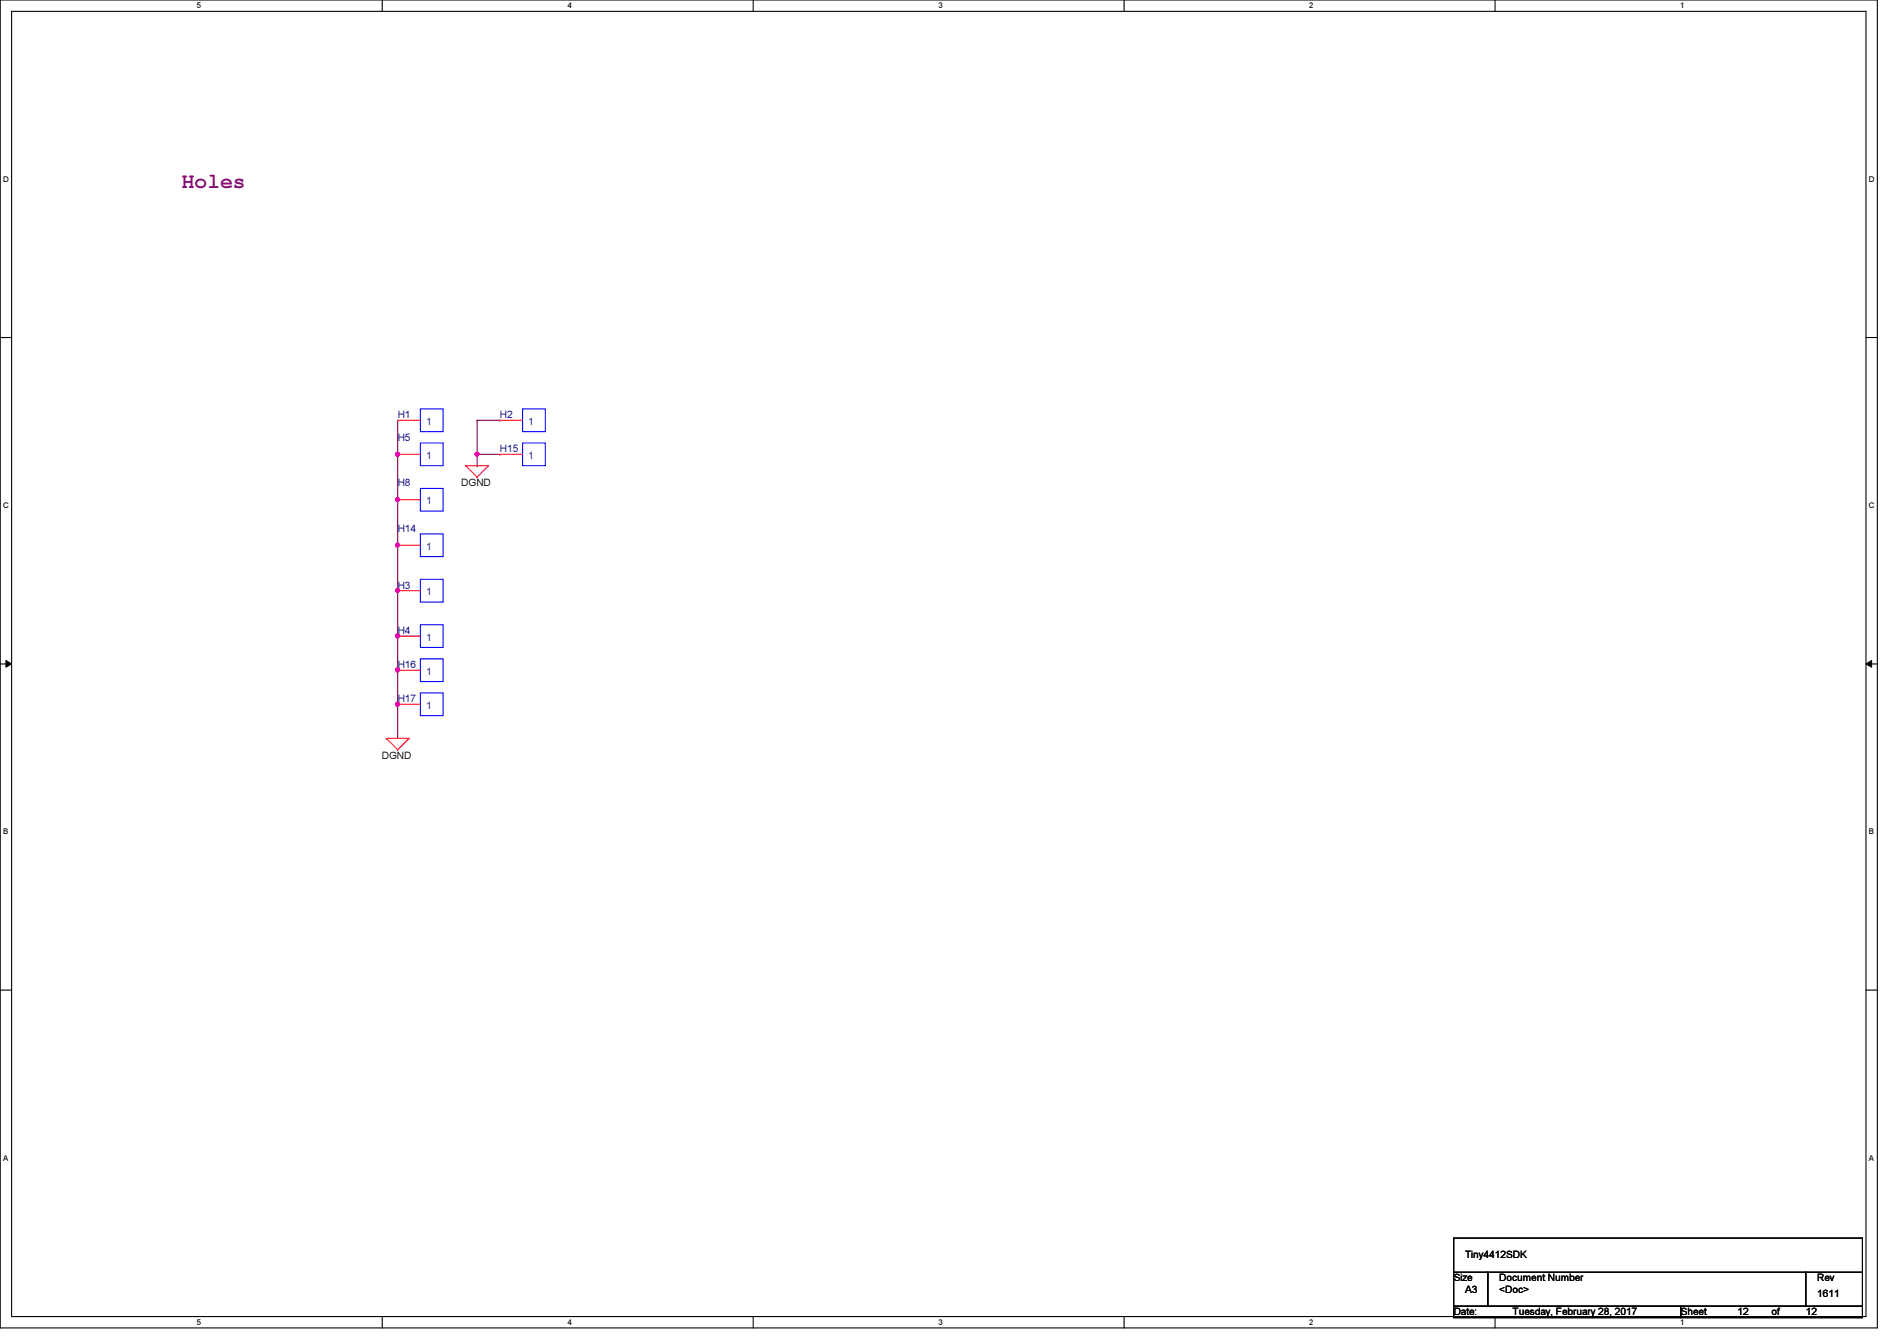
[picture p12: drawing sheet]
<svg xmlns="http://www.w3.org/2000/svg" width="297mm" height="210mm" viewBox="0 0 297 210" stroke-linecap="round" stroke-linejoin="round" font-family="sans-serif">
<path d="M0 0h294v207.9h-294zM1.8 1.8h290.4v204.3h-290.4z" fill="none" stroke="#000" stroke-width=".17"/>
<g fill="#fff">
<path d="M30.8 .2h.7v1.4h-.7z"/>
<path d="M30.8 206.2h.7v1.4h-.7z"/>
</g>
<path d="M59.9 0v1.8M59.9 206.1v1.8" fill="none" stroke="#000" stroke-width=".17"/>
<g fill="#fff">
<path d="M88.9 .2h.6v1.4h-.6z"/>
<path d="M88.9 206.2h.6v1.4h-.6z"/>
</g>
<path d="M117.9 0v1.8M117.9 206.1v1.8" fill="none" stroke="#000" stroke-width=".17"/>
<g fill="#fff">
<path d="M146.9 .2h.7v1.4h-.7z"/>
<path d="M146.9 206.2h.7v1.4h-.7z"/>
</g>
<path d="M176 0v1.8M176 206.1v1.8" fill="none" stroke="#000" stroke-width=".17"/>
<g fill="#fff">
<path d="M205 .2h.7v1.4h-.7z"/>
<path d="M205 206.2h.7v1.4h-.7z"/>
</g>
<path d="M234.1 0v1.8M234.1 206.1v1.8" fill="none" stroke="#000" stroke-width=".17"/>
<g fill="#fff">
<path d="M263.1 .2h.7v1.4h-.7z"/>
<path d="M263.1 206.2h.7v1.4h-.7z"/>
<path d="M.5 27.3h.9v1.4h-.9z"/>
<path d="M292.6 27.3h.9v1.4h-.9z"/>
<path d="M.5 78.4h.9v1.4h-.9z"/>
<path d="M292.6 78.4h.9v1.4h-.9z"/>
</g>
<path d="M0 52.8h1.8M292.2 52.8h1.8" fill="none" stroke="#000" stroke-width=".17"/>
<g fill="#fff">
<path d="M.5 129.5h.8v1.4h-.8z"/>
<path d="M292.6 129.5h.9v1.4h-.9z"/>
</g>
<path d="M0 103.9h1.8M292.2 103.9h1.8" fill="none" stroke="#000" stroke-width=".17"/>
<path d="M.9 103.4l.9 .5-.9 .5zM292.2 103.9l.9-.5v1z" fill="#000"/>
<path d="M.9 103.4l.9 .5-.9 .5zM292.2 103.9l.9-.5v1z" fill="none" stroke="#000" stroke-width=".16"/>
<g fill="#fff">
<path d="M.5 180.5h.8v1.4h-.8z"/>
<path d="M292.6 180.5h.9v1.4h-.9z"/>
</g>
<path d="M0 155h1.8M292.2 155h1.8" fill="none" stroke="#000" stroke-width=".17"/>
<path d="M62.3 110.2h.1M62.3 110.2v5.4" fill="none" stroke="#800040" stroke-width=".17"/>
<circle cx="62.2" cy="110.2" r=".32" fill="#f0f"/>
<circle cx="62.2" cy="110.2" r=".32" fill="none" stroke="#f0f" stroke-width=".17"/>
<path d="M62.3 65.8h.1M62.3 65.8v5.3" fill="none" stroke="#800040" stroke-width=".17"/>
<circle cx="62.2" cy="71.1" r=".32" fill="#f0f"/>
<circle cx="62.2" cy="71.1" r=".32" fill="none" stroke="#f0f" stroke-width=".17"/>
<path d="M62.3 71.1h.1M62.3 78.2h.1M62.3 71.1v14.2" fill="none" stroke="#800040" stroke-width=".17"/>
<circle cx="62.2" cy="78.2" r=".32" fill="#f0f"/>
<circle cx="62.2" cy="78.2" r=".32" fill="none" stroke="#f0f" stroke-width=".17"/>
<path d="M62.3 85.3h.1M62.3 85.3v7.2" fill="none" stroke="#800040" stroke-width=".17"/>
<circle cx="62.2" cy="85.3" r=".32" fill="#f0f"/>
<circle cx="62.2" cy="85.3" r=".32" fill="none" stroke="#f0f" stroke-width=".17"/>
<path d="M62.3 92.5h.1M62.3 92.5v7.1" fill="none" stroke="#800040" stroke-width=".17"/>
<circle cx="62.2" cy="92.4" r=".32" fill="#f0f"/>
<circle cx="62.2" cy="92.4" r=".32" fill="none" stroke="#f0f" stroke-width=".17"/>
<path d="M62.3 99.6h.1M62.3 99.6v5.3" fill="none" stroke="#800040" stroke-width=".17"/>
<circle cx="62.2" cy="99.5" r=".32" fill="#f0f"/>
<circle cx="62.2" cy="99.5" r=".32" fill="none" stroke="#f0f" stroke-width=".17"/>
<path d="M62.3 104.9h.1M62.3 104.9v5.3" fill="none" stroke="#800040" stroke-width=".17"/>
<circle cx="62.2" cy="104.9" r=".32" fill="#f0f"/>
<circle cx="62.2" cy="104.9" r=".32" fill="none" stroke="#f0f" stroke-width=".17"/>
<path d="M74.7 65.8h.1M74.7 71.1h.1M74.7 65.8h3.6M74.7 65.8v5.3M74.7 71.1h3.6" fill="none" stroke="#800040" stroke-width=".17"/>
<circle cx="74.7" cy="71.1" r=".32" fill="#f0f"/>
<circle cx="74.7" cy="71.1" r=".32" fill="none" stroke="#f0f" stroke-width=".17"/>
<path d="M74.7 72.9h.1M74.7 71.1v1.8" fill="none" stroke="#800040" stroke-width=".17"/>
<g fill="none" stroke="#f00" stroke-width=".17">
<path d="M62.3 71.1h.1M62.3 78.2h.1M62.3 65.8h.1M62.3 71.1h3.5M62.3 65.8h3.5M62.3 78.2h3.5M72.9 72.9h.1M72.9 72.9h3.6M72.9 72.9l1.8 1.8M74.7 74.7h.1M76.5 72.9h.1M76.5 72.9l-1.8 1.8"/>
<path d="M78.3 65.8h.1M78.3 71.1h.1M78.3 71.1h3.5M78.3 65.8h3.5M62.3 99.6h.1M62.3 85.3h.1M62.3 92.5h.1M62.3 99.6h3.5M62.3 85.3h3.5M62.3 92.5h3.5M60.5 115.6h.1M60.5 115.6h3.5"/>
<path d="M60.5 115.6l1.8 1.7M62.3 117.3h.1M62.3 104.9h.1M62.3 110.2h.1M62.3 104.9h3.5M62.3 110.2h3.5M64 115.6h.1M64 115.6l-1.7 1.7"/>
</g>
<path d="M227.6 199.1h5.4v5.4h-5.4zM227.6 193.8h.1M227.6 193.8v5.3M227.6 193.8h64M233 199.1h49.7v5.4h-49.7zM282.7 199.1h8.9v5.4h-8.9zM291.6 193.8h.1M291.6 199.1h.1M291.6 193.8v5.3M227.6 204.5h35.6v1.7h-35.6zM263.2 204.5h28.4v1.7h-28.4z" fill="none" stroke="#000" stroke-width=".17"/>
<path d="M65.8 69.3h3.6v3.6h-3.6zM65.8 76.5h3.6v3.5h-3.6zM65.8 64h3.6v3.6h-3.6zM81.8 64h3.6v3.6h-3.6zM81.8 69.3h3.6v3.6h-3.6zM65.8 97.8h3.6v3.5h-3.6zM65.8 83.6h3.6v3.5h-3.6zM65.8 90.7h3.6v3.5h-3.6zM65.8 103.1h3.6v3.6h-3.6zM65.8 108.5h3.6v3.5h-3.6z" fill="none" stroke="#00f" stroke-width=".17"/>
<circle cx="62.2" cy="110.2" r=".32" fill="#f0f"/>
<circle cx="62.2" cy="110.2" r=".32" fill="none" stroke="#f0f" stroke-width=".17"/>
<circle cx="62.2" cy="71.1" r=".32" fill="#f0f"/>
<circle cx="62.2" cy="71.1" r=".32" fill="none" stroke="#f0f" stroke-width=".17"/>
<circle cx="62.2" cy="78.2" r=".32" fill="#f0f"/>
<circle cx="62.2" cy="78.2" r=".32" fill="none" stroke="#f0f" stroke-width=".17"/>
<circle cx="62.2" cy="85.3" r=".32" fill="#f0f"/>
<circle cx="62.2" cy="85.3" r=".32" fill="none" stroke="#f0f" stroke-width=".17"/>
<circle cx="62.2" cy="92.4" r=".32" fill="#f0f"/>
<circle cx="62.2" cy="92.4" r=".32" fill="none" stroke="#f0f" stroke-width=".17"/>
<circle cx="62.2" cy="99.5" r=".32" fill="#f0f"/>
<circle cx="62.2" cy="99.5" r=".32" fill="none" stroke="#f0f" stroke-width=".17"/>
<circle cx="62.2" cy="104.9" r=".32" fill="#f0f"/>
<circle cx="62.2" cy="104.9" r=".32" fill="none" stroke="#f0f" stroke-width=".17"/>
<circle cx="74.7" cy="71.1" r=".32" fill="#f0f"/>
<circle cx="74.7" cy="71.1" r=".32" fill="none" stroke="#f0f" stroke-width=".17"/>
<text font-size="3.3" fill="#800080" x="28.5" y="29.4">Holes</text>
<g font-size="1.6" fill="#000080">
<text x="62.3" y="65.4">H1</text>
<text x="78.3" y="65.4">H2</text>
<text x="62.3" y="69">H5</text>
<text x="78.3" y="70.8">H15</text>
<text x="62.3" y="76.1">H8</text>
<text x="62.3" y="83.2">H14</text>
<text x="62.3" y="92.1">H3</text>
<text x="62.3" y="99.2">H4</text>
<text x="62.3" y="104.6">H16</text>
<text x="62.3" y="109.9">H17</text>
</g>
<g font-size="1.6" fill="#004080">
<text x="66.7" y="71.8">1</text>
<text x="66.7" y="66.5">1</text>
<text x="82.7" y="66.5">1</text>
<text x="82.7" y="71.8">1</text>
<text x="66.7" y="79">1</text>
<text x="66.7" y="86.1">1</text>
<text x="66.7" y="93.2">1</text>
<text x="66.7" y="100.3">1</text>
<text x="66.7" y="105.6">1</text>
<text x="66.7" y="111">1</text>
</g>
<g font-size="1.6">
<text x="72.2" y="76.1">DGND</text>
<text x="59.8" y="118.8">DGND</text>
<text x="229.4" y="196.8">Tiny4412SDK</text>
<text x="227.6" y="200.6">Size</text>
<text x="229.4" y="202.4">A3</text>
<text x="234.7" y="202.4">&lt;Doc&gt;</text>
<text x="234.7" y="200.6">Document Number</text>
<text x="284.5" y="203.1">1611</text>
<text x="284.5" y="200.6">Rev</text>
<text x="227.6" y="205.9">Date:</text>
<text x="236.9" y="205.9">Tuesday, February 28, 2017</text>
<text x="263.2" y="205.9">Sheet</text>
<text x="272.1" y="205.9">12</text>
<text x="277.4" y="205.9">of</text>
<text x="282.7" y="205.9">12</text>
</g>
<g font-size="1.3">
<text x="30.8" y="1.3">5</text>
<text x="88.9" y="1.3">4</text>
<text x="146.9" y="1.3">3</text>
<text x="205" y="1.3">2</text>
<text x="263.1" y="1.3">1</text>
<text x=".5" y="28.4">D</text>
<text x="292.6" y="28.4">D</text>
<text x=".5" y="79.5">C</text>
<text x="292.6" y="79.5">C</text>
<text x=".5" y="130.6">B</text>
<text x="292.6" y="130.6">B</text>
<text x=".5" y="181.7">A</text>
<text x="292.6" y="181.7">A</text>
<text x="30.8" y="207.4">5</text>
<text x="88.9" y="207.4">4</text>
<text x="146.9" y="207.4">3</text>
<text x="205" y="207.4">2</text>
<text x="263.1" y="207.4">1</text>
</g>
</svg>
